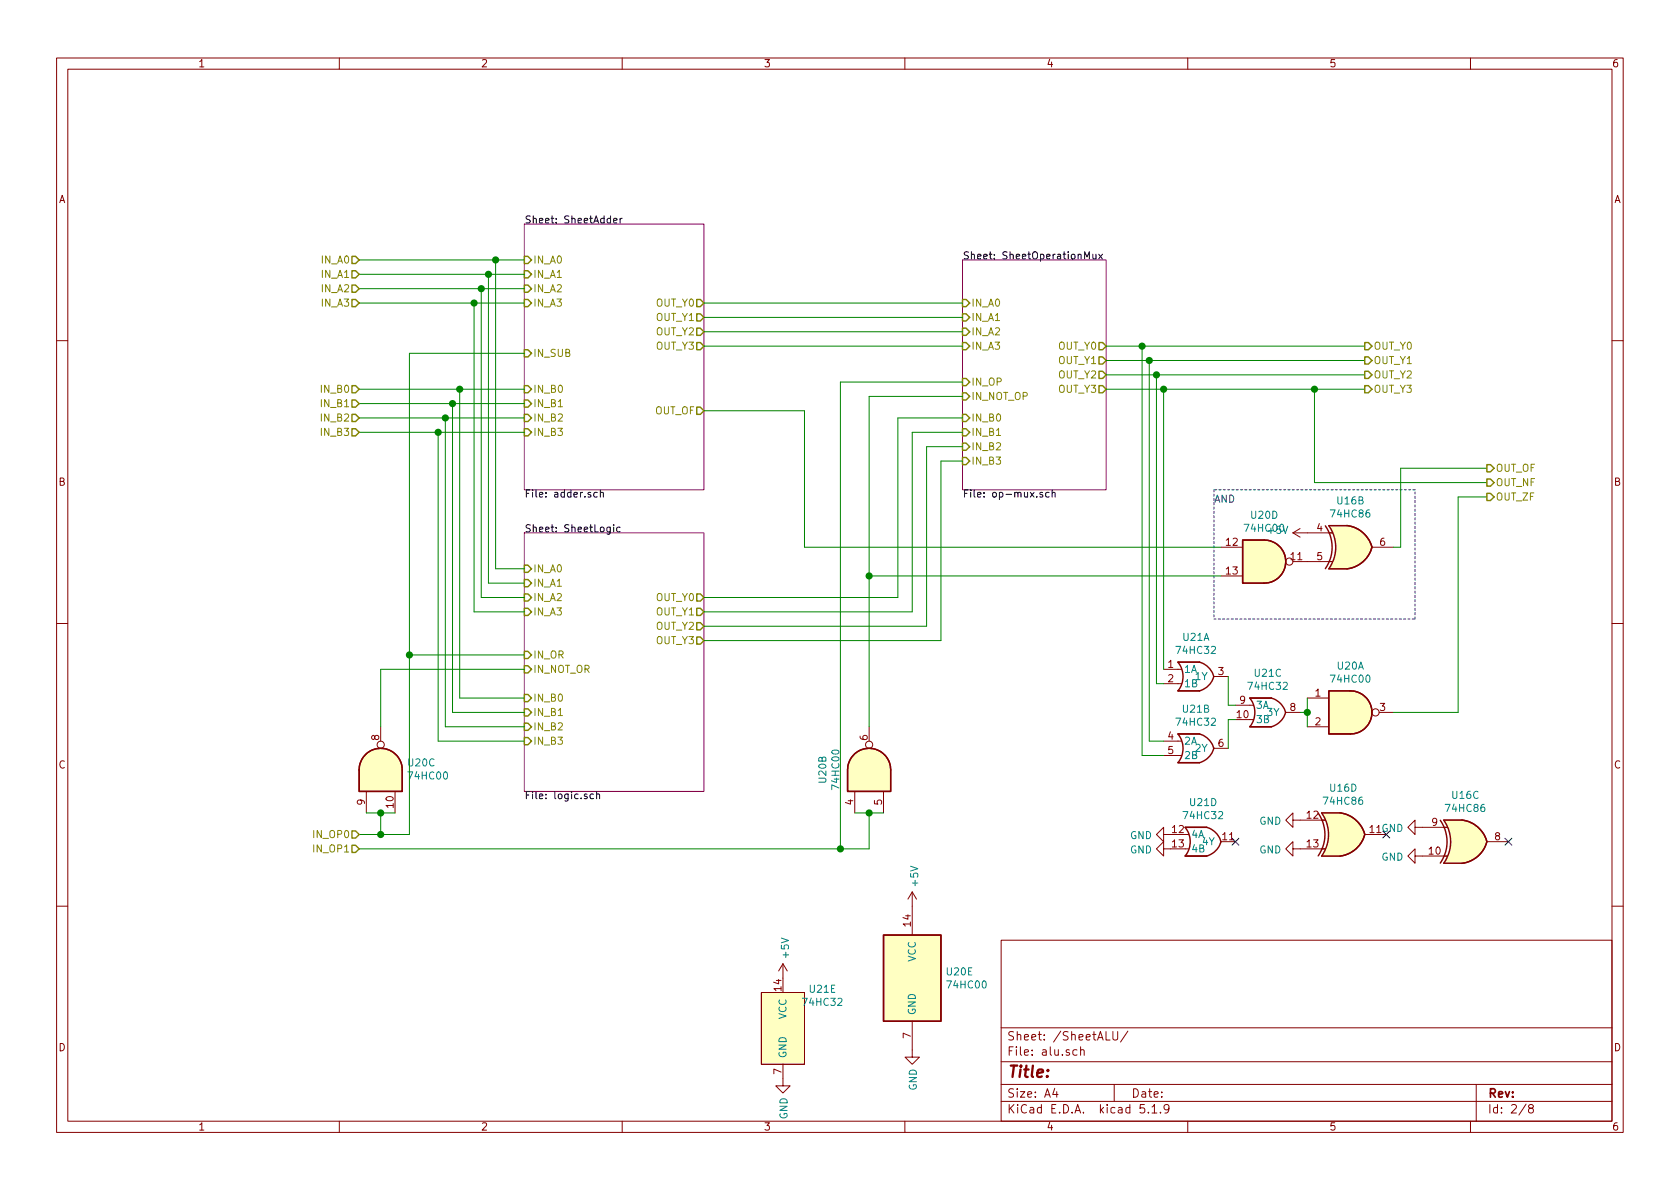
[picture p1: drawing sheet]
EESchema Schematic File Version 4
EELAYER 30 0
EELAYER END
$Descr A4 11693 8268
encoding utf-8
Sheet 2 8
Title ""
Date ""
Rev ""
Comp ""
Comment1 ""
Comment2 ""
Comment3 ""
Comment4 ""
$EndDescr
$Sheet
S 3650 1550 1250 1850
U 600A5215
F0 "SheetAdder" 50
F1 "adder.sch" 50
F2 "IN_A0" I L 3650 1800 50 
F3 "IN_A1" I L 3650 1900 50 
F4 "IN_A2" I L 3650 2000 50 
F5 "IN_A3" I L 3650 2100 50 
F6 "IN_SUB" I L 3650 2450 50 
F7 "IN_B0" I L 3650 2700 50 
F8 "IN_B1" I L 3650 2800 50 
F9 "IN_B2" I L 3650 2900 50 
F10 "IN_B3" I L 3650 3000 50 
F11 "OUT_Y0" O R 4900 2100 50 
F12 "OUT_Y1" O R 4900 2200 50 
F13 "OUT_Y2" O R 4900 2300 50 
F14 "OUT_Y3" O R 4900 2400 50 
F15 "OUT_OF" O R 4900 2850 50 
$EndSheet
$Sheet
S 6700 1800 1000 1600
U 600D6CED
F0 "SheetOperationMux" 50
F1 "op-mux.sch" 50
F2 "IN_A0" I L 6700 2100 50 
F3 "IN_A1" I L 6700 2200 50 
F4 "IN_A2" I L 6700 2300 50 
F5 "IN_A3" I L 6700 2400 50 
F6 "IN_B0" I L 6700 2900 50 
F7 "IN_B1" I L 6700 3000 50 
F8 "IN_B2" I L 6700 3100 50 
F9 "IN_B3" I L 6700 3200 50 
F10 "IN_OP" I L 6700 2650 50 
F11 "OUT_Y0" O R 7700 2400 50 
F12 "OUT_Y1" O R 7700 2500 50 
F13 "OUT_Y2" O R 7700 2600 50 
F14 "OUT_Y3" O R 7700 2700 50 
F15 "IN_NOT_OP" I L 6700 2750 50 
$EndSheet
Wire Wire Line
	4900 2100 6700 2100
Wire Wire Line
	4900 2200 6700 2200
Wire Wire Line
	4900 2300 6700 2300
Wire Wire Line
	4900 2400 6700 2400
Wire Wire Line
	4900 4450 6550 4450
Wire Wire Line
	6550 4450 6550 3200
Wire Wire Line
	6550 3200 6700 3200
Wire Wire Line
	4900 4350 6450 4350
Wire Wire Line
	6450 4350 6450 3100
Wire Wire Line
	6450 3100 6700 3100
Wire Wire Line
	4900 4250 6350 4250
Wire Wire Line
	6350 4250 6350 3000
Wire Wire Line
	6350 3000 6700 3000
Wire Wire Line
	4900 4150 6250 4150
Wire Wire Line
	6250 4150 6250 2900
Wire Wire Line
	6250 2900 6700 2900
Text HLabel 2500 1800 0    50   Input ~ 0
IN_A0
Text HLabel 2500 2700 0    50   Input ~ 0
IN_B0
Text HLabel 2500 1900 0    50   Input ~ 0
IN_A1
Text HLabel 2500 2000 0    50   Input ~ 0
IN_A2
Text HLabel 2500 2100 0    50   Input ~ 0
IN_A3
Text HLabel 2500 2800 0    50   Input ~ 0
IN_B1
Text HLabel 2500 2900 0    50   Input ~ 0
IN_B2
Text HLabel 2500 3000 0    50   Input ~ 0
IN_B3
Wire Wire Line
	2500 1800 3450 1800
Wire Wire Line
	2500 1900 3400 1900
Wire Wire Line
	3650 2000 3350 2000
Wire Wire Line
	2500 2100 3300 2100
Wire Wire Line
	3650 2700 3200 2700
Wire Wire Line
	2500 2800 3150 2800
Wire Wire Line
	3650 2900 3100 2900
Wire Wire Line
	2500 3000 3050 3000
Wire Wire Line
	3650 3950 3450 3950
Wire Wire Line
	3450 3950 3450 1800
Connection ~ 3450 1800
Wire Wire Line
	3450 1800 3650 1800
Wire Wire Line
	3400 1900 3400 4050
Wire Wire Line
	3400 4050 3650 4050
Connection ~ 3400 1900
Wire Wire Line
	3400 1900 3650 1900
Wire Wire Line
	3650 4150 3350 4150
Wire Wire Line
	3350 4150 3350 2000
Connection ~ 3350 2000
Wire Wire Line
	3350 2000 2500 2000
Wire Wire Line
	3300 2100 3300 4250
Wire Wire Line
	3300 4250 3650 4250
Connection ~ 3300 2100
Wire Wire Line
	3300 2100 3650 2100
Wire Wire Line
	3650 4850 3200 4850
Wire Wire Line
	3200 4850 3200 2700
Connection ~ 3200 2700
Wire Wire Line
	3200 2700 2500 2700
Wire Wire Line
	3150 2800 3150 4950
Wire Wire Line
	3150 4950 3650 4950
Connection ~ 3150 2800
Wire Wire Line
	3150 2800 3650 2800
Wire Wire Line
	3650 5050 3100 5050
Wire Wire Line
	3100 5050 3100 2900
Connection ~ 3100 2900
Wire Wire Line
	3100 2900 2500 2900
Wire Wire Line
	3050 3000 3050 5150
Wire Wire Line
	3050 5150 3650 5150
Connection ~ 3050 3000
Wire Wire Line
	3050 3000 3650 3000
Text HLabel 2500 5900 0    50   Input ~ 0
IN_OP1
Wire Wire Line
	2500 5900 5850 5900
Wire Wire Line
	5850 2650 6700 2650
Wire Wire Line
	2850 2450 3650 2450
Wire Wire Line
	3650 4550 2850 4550
Wire Wire Line
	2850 4550 2850 2450
Wire Wire Line
	7700 2400 7950 2400
Wire Wire Line
	7700 2500 8000 2500
Wire Wire Line
	7700 2600 8050 2600
Wire Wire Line
	7700 2700 8100 2700
Text HLabel 9500 2400 2    50   Output ~ 0
OUT_Y0
Text HLabel 9500 2500 2    50   Output ~ 0
OUT_Y1
Text HLabel 9500 2600 2    50   Output ~ 0
OUT_Y2
Text HLabel 9500 2700 2    50   Output ~ 0
OUT_Y3
Text HLabel 10350 3250 2    50   Output ~ 0
OUT_OF
Text HLabel 10350 3350 2    50   Output ~ 0
OUT_NF
Text HLabel 10350 3450 2    50   Output ~ 0
OUT_ZF
$Comp
L PB170:74HC32 U?
U 1 1
P 8350 4700
AR Path="/5FEB4D4D/601578DD" Ref="U?"  Part="1" 
AR Path="/600A4AF3/600A5215/601578DD" Ref="U?"  Part="4" 
AR Path="/600A4AF3/601578DD" Ref="U21"  Part="1" 
F 0 "U21" H 8325 4975 50  0000 C CNN
F 1 "74HC32" H 8325 4884 50  0000 C CNN
F 2 "Package_SO:SOIC-14_3.9x8.7mm_P1.27mm" H 7800 4900 50  0001 C CNN
F 3 "https://datasheet.lcsc.com/szlcsc/Nexperia-74HC32D-653_C5632.pdf" H 7800 4900 50  0001 C CNN
F 4 "C5632" H 8350 4700 50  0001 C CNN "LCSC"
	1    8350 4700
	1    0    0    -1  
$EndComp
$Comp
L PB170:74HC32 U?
U 3 1
P 8850 4950
AR Path="/5FEB4D4D/60158F2A" Ref="U?"  Part="1" 
AR Path="/600A4AF3/600A5215/60158F2A" Ref="U?"  Part="4" 
AR Path="/600A4AF3/60158F2A" Ref="U21"  Part="3" 
F 0 "U21" H 8825 5225 50  0000 C CNN
F 1 "74HC32" H 8825 5134 50  0000 C CNN
F 2 "Package_SO:SOIC-14_3.9x8.7mm_P1.27mm" H 8300 5150 50  0001 C CNN
F 3 "https://datasheet.lcsc.com/szlcsc/Nexperia-74HC32D-653_C5632.pdf" H 8300 5150 50  0001 C CNN
F 4 "C5632" H 8850 4950 50  0001 C CNN "LCSC"
	3    8850 4950
	1    0    0    -1  
$EndComp
$Comp
L PB170:74HC32 U?
U 2 1
P 8350 5200
AR Path="/5FEB4D4D/60159879" Ref="U?"  Part="1" 
AR Path="/600A4AF3/600A5215/60159879" Ref="U?"  Part="4" 
AR Path="/600A4AF3/60159879" Ref="U21"  Part="2" 
F 0 "U21" H 8325 5475 50  0000 C CNN
F 1 "74HC32" H 8325 5384 50  0000 C CNN
F 2 "Package_SO:SOIC-14_3.9x8.7mm_P1.27mm" H 7800 5400 50  0001 C CNN
F 3 "https://datasheet.lcsc.com/szlcsc/Nexperia-74HC32D-653_C5632.pdf" H 7800 5400 50  0001 C CNN
F 4 "C5632" H 8350 5200 50  0001 C CNN "LCSC"
	2    8350 5200
	1    0    0    -1  
$EndComp
Wire Wire Line
	8550 4700 8550 4900
Wire Wire Line
	8550 4900 8600 4900
Wire Wire Line
	8550 5200 8550 5000
Wire Wire Line
	8550 5000 8600 5000
$Comp
L PB170:74HC32 U?
U 5 1
P 5750 7150
AR Path="/5FEB4D4D/601666B3" Ref="U?"  Part="1" 
AR Path="/600A4AF3/600A5215/601666B3" Ref="U?"  Part="4" 
AR Path="/600A4AF3/601666B3" Ref="U21"  Part="5" 
F 0 "U21" H 5725 7425 50  0000 C CNN
F 1 "74HC32" H 5725 7334 50  0000 C CNN
F 2 "Package_SO:SOIC-14_3.9x8.7mm_P1.27mm" H 5200 7350 50  0001 C CNN
F 3 "https://datasheet.lcsc.com/szlcsc/Nexperia-74HC32D-653_C5632.pdf" H 5200 7350 50  0001 C CNN
F 4 "C5632" H 5750 7150 50  0001 C CNN "LCSC"
	5    5750 7150
	1    0    0    -1  
$EndComp
$Comp
L 74xx:74HC00 U?
U 1 1
P 9400 4950
AR Path="/5FEB4D4D/601C1314" Ref="U?"  Part="4" 
AR Path="/600A4AF3/601C1314" Ref="U20"  Part="1" 
F 0 "U20" H 9400 5275 50  0000 C CNN
F 1 "74HC00" H 9400 5184 50  0000 C CNN
F 2 "Package_SO:TSSOP-14_4.4x5mm_P0.65mm" H 9400 4950 50  0001 C CNN
F 3 "http://www.ti.com/lit/gpn/sn74hc00" H 9400 4950 50  0001 C CNN
F 4 "C6807" H 9400 4950 50  0001 C CNN "LCSC"
	1    9400 4950
	1    0    0    -1  
$EndComp
Wire Wire Line
	9050 4950 9100 4950
Wire Wire Line
	9100 4950 9100 4850
Wire Wire Line
	9100 4950 9100 5050
Connection ~ 9100 4950
Wire Wire Line
	9700 4950 10150 4950
Wire Wire Line
	10150 4950 10150 3450
Wire Wire Line
	10150 3450 10350 3450
Wire Wire Line
	10350 3350 9150 3350
Wire Wire Line
	9150 3350 9150 2700
Connection ~ 9150 2700
Wire Wire Line
	9150 2700 9500 2700
Wire Wire Line
	4900 2850 5600 2850
Wire Wire Line
	10350 3250 9750 3250
Wire Wire Line
	8100 4650 8100 2700
Connection ~ 8100 2700
Wire Wire Line
	8100 2700 9150 2700
Wire Wire Line
	8050 2600 8050 4750
Wire Wire Line
	8050 4750 8100 4750
Connection ~ 8050 2600
Wire Wire Line
	8050 2600 9500 2600
Wire Wire Line
	8000 2500 8000 5150
Wire Wire Line
	8000 5150 8100 5150
Connection ~ 8000 2500
Wire Wire Line
	8000 2500 9500 2500
Wire Wire Line
	8100 5250 7950 5250
Wire Wire Line
	7950 5250 7950 2400
Connection ~ 7950 2400
Wire Wire Line
	7950 2400 9500 2400
Connection ~ 2850 4550
Text HLabel 2500 5800 0    50   Input ~ 0
IN_OP0
Wire Wire Line
	2850 5800 2850 4550
$Comp
L power:+5V #PWR?
U 1 1
P 5450 6800
AR Path="/602F79FD" Ref="#PWR?"  Part="1" 
AR Path="/5FEB4D4D/602F79FD" Ref="#PWR?"  Part="1" 
AR Path="/600A4AF3/600A5215/602F79FD" Ref="#PWR?"  Part="1" 
AR Path="/600A4AF3/602F79FD" Ref="#PWR0105"  Part="1" 
F 0 "#PWR0105" H 5450 6650 50  0001 C CNN
F 1 "+5V" V 5465 6928 50  0000 L CNN
F 2 "" H 5450 6800 50  0001 C CNN
F 3 "" H 5450 6800 50  0001 C CNN
	1    5450 6800
	1    0    0    -1  
$EndComp
$Comp
L power:+5V #PWR?
U 1 1
P 6350 6300
AR Path="/602F80E1" Ref="#PWR?"  Part="1" 
AR Path="/5FEB4D4D/602F80E1" Ref="#PWR?"  Part="1" 
AR Path="/600A4AF3/600A5215/602F80E1" Ref="#PWR?"  Part="1" 
AR Path="/600A4AF3/602F80E1" Ref="#PWR0108"  Part="1" 
F 0 "#PWR0108" H 6350 6150 50  0001 C CNN
F 1 "+5V" V 6365 6428 50  0000 L CNN
F 2 "" H 6350 6300 50  0001 C CNN
F 3 "" H 6350 6300 50  0001 C CNN
	1    6350 6300
	1    0    0    -1  
$EndComp
$Comp
L power:GND #PWR?
U 1 1
P 5450 7500
AR Path="/602F92D6" Ref="#PWR?"  Part="1" 
AR Path="/5FEB4D4D/602F92D6" Ref="#PWR?"  Part="1" 
AR Path="/600A4AF3/600A5215/602F92D6" Ref="#PWR?"  Part="1" 
AR Path="/600A4AF3/602F92D6" Ref="#PWR0110"  Part="1" 
F 0 "#PWR0110" H 5450 7250 50  0001 C CNN
F 1 "GND" V 5455 7372 50  0000 R CNN
F 2 "" H 5450 7500 50  0001 C CNN
F 3 "" H 5450 7500 50  0001 C CNN
	1    5450 7500
	1    0    0    -1  
$EndComp
$Sheet
S 3650 3700 1250 1800
U 600D523C
F0 "SheetLogic" 50
F1 "logic.sch" 50
F2 "IN_A0" I L 3650 3950 50 
F3 "IN_A1" I L 3650 4050 50 
F4 "IN_A2" I L 3650 4150 50 
F5 "IN_A3" I L 3650 4250 50 
F6 "IN_B0" I L 3650 4850 50 
F7 "IN_B1" I L 3650 4950 50 
F8 "IN_B2" I L 3650 5050 50 
F9 "IN_B3" I L 3650 5150 50 
F10 "IN_OR" I L 3650 4550 50 
F11 "OUT_Y0" O R 4900 4150 50 
F12 "OUT_Y1" O R 4900 4250 50 
F13 "OUT_Y2" O R 4900 4350 50 
F14 "OUT_Y3" O R 4900 4450 50 
F15 "IN_NOT_OR" I L 3650 4650 50 
$EndSheet
Wire Wire Line
	2650 4650 3650 4650
$Comp
L power:GND #PWR?
U 1 1
P 6350 7300
AR Path="/602F97D5" Ref="#PWR?"  Part="1" 
AR Path="/5FEB4D4D/602F97D5" Ref="#PWR?"  Part="1" 
AR Path="/600A4AF3/600A5215/602F97D5" Ref="#PWR?"  Part="1" 
AR Path="/600A4AF3/602F97D5" Ref="#PWR0111"  Part="1" 
F 0 "#PWR0111" H 6350 7050 50  0001 C CNN
F 1 "GND" V 6355 7172 50  0000 R CNN
F 2 "" H 6350 7300 50  0001 C CNN
F 3 "" H 6350 7300 50  0001 C CNN
	1    6350 7300
	1    0    0    -1  
$EndComp
Wire Wire Line
	5850 2650 5850 5900
Connection ~ 5850 5900
Wire Wire Line
	2500 5800 2650 5800
Wire Wire Line
	2550 5650 2650 5650
Wire Wire Line
	2650 5650 2650 5800
Connection ~ 2650 5650
Wire Wire Line
	2650 5650 2750 5650
Connection ~ 2650 5800
Wire Wire Line
	2650 5800 2850 5800
$Comp
L 74xx:74HC00 U?
U 5 1
P 6350 6800
AR Path="/5FEB4D4D/601C131B" Ref="U?"  Part="5" 
AR Path="/600A4AF3/601C131B" Ref="U20"  Part="5" 
F 0 "U20" H 6580 6846 50  0000 L CNN
F 1 "74HC00" H 6580 6755 50  0000 L CNN
F 2 "Package_SO:TSSOP-14_4.4x5mm_P0.65mm" H 6350 6800 50  0001 C CNN
F 3 "http://www.ti.com/lit/gpn/sn74hc00" H 6350 6800 50  0001 C CNN
F 4 "C6807" H 6350 6800 50  0001 C CNN "LCSC"
	5    6350 6800
	1    0    0    -1  
$EndComp
Wire Wire Line
	6050 5900 5850 5900
Wire Wire Line
	6050 5650 6150 5650
Connection ~ 6050 5650
Wire Wire Line
	6050 5650 6050 5900
Wire Wire Line
	5950 5650 6050 5650
$Comp
L 74xx:74HC00 U?
U 2 1
P 6050 5350
AR Path="/5FEB4D4D/601C1306" Ref="U?"  Part="2" 
AR Path="/600A4AF3/601C1306" Ref="U20"  Part="2" 
F 0 "U20" H 6050 5675 50  0000 C CNN
F 1 "74HC00" H 6050 5584 50  0000 C CNN
F 2 "Package_SO:TSSOP-14_4.4x5mm_P0.65mm" H 6050 5350 50  0001 C CNN
F 3 "http://www.ti.com/lit/gpn/sn74hc00" H 6050 5350 50  0001 C CNN
F 4 "C6807" H 6050 5350 50  0001 C CNN "LCSC"
	2    6050 5350
	0    -1   -1   0   
$EndComp
Wire Wire Line
	6050 2750 6700 2750
Wire Wire Line
	2650 4650 2650 5050
$Comp
L 74xx:74HC00 U20
U 3 1
P 2650 5350
F 0 "U20" V 2696 5170 50  0000 R CNN
F 1 "74HC00" V 2605 5170 50  0000 R CNN
F 2 "Package_SO:TSSOP-14_4.4x5mm_P0.65mm" H 2650 5350 50  0001 C CNN
F 3 "http://www.ti.com/lit/gpn/sn74hc00" H 2650 5350 50  0001 C CNN
F 4 "C6807" V 2650 5350 50  0001 C CNN "LCSC"
	3    2650 5350
	0    -1   -1   0   
$EndComp
$Comp
L 74xx:74HC00 U20
U 4 1
P 8800 3900
F 0 "U20" H 8800 4225 50  0000 C CNN
F 1 "74HC00" H 8800 4134 50  0000 C CNN
F 2 "Package_SO:TSSOP-14_4.4x5mm_P0.65mm" H 8800 3900 50  0001 C CNN
F 3 "http://www.ti.com/lit/gpn/sn74hc00" H 8800 3900 50  0001 C CNN
F 4 "C6807" H 8800 3900 50  0001 C CNN "LCSC"
	4    8800 3900
	1    0    0    -1  
$EndComp
$Comp
L power:+5V #PWR?
U 1 1
P 9100 3700
AR Path="/602768A6" Ref="#PWR?"  Part="1" 
AR Path="/5FEB4D4D/602768A6" Ref="#PWR?"  Part="1" 
AR Path="/600A4AF3/600A5215/602768A6" Ref="#PWR?"  Part="1" 
AR Path="/600A4AF3/602768A6" Ref="#PWR0104"  Part="1" 
F 0 "#PWR0104" H 9100 3550 50  0001 C CNN
F 1 "+5V" V 9115 3828 50  0000 L CNN
F 2 "" H 9100 3700 50  0001 C CNN
F 3 "" H 9100 3700 50  0001 C CNN
	1    9100 3700
	0    -1   -1   0   
$EndComp
Wire Wire Line
	5600 2850 5600 3800
Wire Wire Line
	8500 4000 6050 4000
Connection ~ 6050 4000
Wire Wire Line
	6050 4000 6050 5050
Wire Wire Line
	6050 2750 6050 4000
Wire Wire Line
	8500 3800 5600 3800
Wire Wire Line
	9700 3800 9750 3800
Wire Wire Line
	9750 3800 9750 3250
Wire Notes Line
	8450 4300 9850 4300
Wire Notes Line
	9850 4300 9850 3400
Wire Notes Line
	9850 3400 8450 3400
Wire Notes Line
	8450 3400 8450 4300
Text Notes 8450 3500 0    50   ~ 0
AND
NoConn ~ 8600 5850
$Comp
L 74xx:74HC86 U?
U 3 1
P 10200 5850
AR Path="/5FEB4D4D/60302642" Ref="U?"  Part="2" 
AR Path="/600A4AF3/600A5215/60302642" Ref="U?"  Part="1" 
AR Path="/600A4AF3/60302642" Ref="U16"  Part="3" 
F 0 "U16" H 10200 6175 50  0000 C CNN
F 1 "74HC86" H 10200 6084 50  0000 C CNN
F 2 "Package_SO:TSSOP-14_4.4x5mm_P0.65mm" H 10200 5850 50  0001 C CNN
F 3 "https://datasheet.lcsc.com/szlcsc/Texas-Instruments-TI-SN74AHC86PWR_C117522.pdf" H 10200 5850 50  0001 C CNN
F 4 "C117522" H 10200 5850 50  0001 C CNN "LCSC"
	3    10200 5850
	1    0    0    -1  
$EndComp
NoConn ~ 10500 5850
$Comp
L 74xx:74HC86 U?
U 4 1
P 9350 5800
AR Path="/5FEB4D4D/6032D615" Ref="U?"  Part="2" 
AR Path="/600A4AF3/600A5215/6032D615" Ref="U?"  Part="1" 
AR Path="/600A4AF3/6032D615" Ref="U16"  Part="4" 
F 0 "U16" H 9350 6125 50  0000 C CNN
F 1 "74HC86" H 9350 6034 50  0000 C CNN
F 2 "Package_SO:TSSOP-14_4.4x5mm_P0.65mm" H 9350 5800 50  0001 C CNN
F 3 "https://datasheet.lcsc.com/szlcsc/Texas-Instruments-TI-SN74AHC86PWR_C117522.pdf" H 9350 5800 50  0001 C CNN
F 4 "C117522" H 9350 5800 50  0001 C CNN "LCSC"
	4    9350 5800
	1    0    0    -1  
$EndComp
NoConn ~ 9650 5800
$Comp
L 74xx:74HC86 U?
U 2 1
P 9400 3800
AR Path="/5FEB4D4D/603622C0" Ref="U?"  Part="2" 
AR Path="/600A4AF3/600A5215/603622C0" Ref="U?"  Part="1" 
AR Path="/600A4AF3/603622C0" Ref="U16"  Part="2" 
F 0 "U16" H 9400 4125 50  0000 C CNN
F 1 "74HC86" H 9400 4034 50  0000 C CNN
F 2 "Package_SO:TSSOP-14_4.4x5mm_P0.65mm" H 9400 3800 50  0001 C CNN
F 3 "https://datasheet.lcsc.com/szlcsc/Texas-Instruments-TI-SN74AHC86PWR_C117522.pdf" H 9400 3800 50  0001 C CNN
F 4 "C117522" H 9400 3800 50  0001 C CNN "LCSC"
	2    9400 3800
	1    0    0    -1  
$EndComp
$Comp
L PB170:74HC32 U?
U 4 1
P 8400 5850
AR Path="/5FEB4D4D/602AE295" Ref="U?"  Part="1" 
AR Path="/600A4AF3/600A5215/602AE295" Ref="U?"  Part="4" 
AR Path="/600A4AF3/602AE295" Ref="U21"  Part="4" 
F 0 "U21" H 8375 6125 50  0000 C CNN
F 1 "74HC32" H 8375 6034 50  0000 C CNN
F 2 "Package_SO:SOIC-14_3.9x8.7mm_P1.27mm" H 7850 6050 50  0001 C CNN
F 3 "https://datasheet.lcsc.com/szlcsc/Nexperia-74HC32D-653_C5632.pdf" H 7850 6050 50  0001 C CNN
F 4 "C5632" H 8400 5850 50  0001 C CNN "LCSC"
	4    8400 5850
	1    0    0    -1  
$EndComp
$Comp
L power:GND #PWR?
U 1 1
P 8150 5900
AR Path="/602DB418" Ref="#PWR?"  Part="1" 
AR Path="/5FEB4D4D/602DB418" Ref="#PWR?"  Part="1" 
AR Path="/600A4AF3/600A5215/602DB418" Ref="#PWR?"  Part="1" 
AR Path="/600A4AF3/602DB418" Ref="#PWR?"  Part="1" 
F 0 "#PWR?" H 8150 5650 50  0001 C CNN
F 1 "GND" V 8155 5772 50  0000 R CNN
F 2 "" H 8150 5900 50  0001 C CNN
F 3 "" H 8150 5900 50  0001 C CNN
	1    8150 5900
	0    1    1    0   
$EndComp
$Comp
L power:GND #PWR?
U 1 1
P 8150 5800
AR Path="/6033FF71" Ref="#PWR?"  Part="1" 
AR Path="/5FEB4D4D/6033FF71" Ref="#PWR?"  Part="1" 
AR Path="/600A4AF3/600A5215/6033FF71" Ref="#PWR?"  Part="1" 
AR Path="/600A4AF3/6033FF71" Ref="#PWR?"  Part="1" 
F 0 "#PWR?" H 8150 5550 50  0001 C CNN
F 1 "GND" V 8155 5672 50  0000 R CNN
F 2 "" H 8150 5800 50  0001 C CNN
F 3 "" H 8150 5800 50  0001 C CNN
	1    8150 5800
	0    1    1    0   
$EndComp
$Comp
L power:GND #PWR?
U 1 1
P 9050 5700
AR Path="/603764BA" Ref="#PWR?"  Part="1" 
AR Path="/5FEB4D4D/603764BA" Ref="#PWR?"  Part="1" 
AR Path="/600A4AF3/600A5215/603764BA" Ref="#PWR?"  Part="1" 
AR Path="/600A4AF3/603764BA" Ref="#PWR?"  Part="1" 
F 0 "#PWR?" H 9050 5450 50  0001 C CNN
F 1 "GND" V 9055 5572 50  0000 R CNN
F 2 "" H 9050 5700 50  0001 C CNN
F 3 "" H 9050 5700 50  0001 C CNN
	1    9050 5700
	0    1    1    0   
$EndComp
$Comp
L power:GND #PWR?
U 1 1
P 9050 5900
AR Path="/6037A523" Ref="#PWR?"  Part="1" 
AR Path="/5FEB4D4D/6037A523" Ref="#PWR?"  Part="1" 
AR Path="/600A4AF3/600A5215/6037A523" Ref="#PWR?"  Part="1" 
AR Path="/600A4AF3/6037A523" Ref="#PWR?"  Part="1" 
F 0 "#PWR?" H 9050 5650 50  0001 C CNN
F 1 "GND" V 9055 5772 50  0000 R CNN
F 2 "" H 9050 5900 50  0001 C CNN
F 3 "" H 9050 5900 50  0001 C CNN
	1    9050 5900
	0    1    1    0   
$EndComp
$Comp
L power:GND #PWR?
U 1 1
P 9900 5950
AR Path="/603A832C" Ref="#PWR?"  Part="1" 
AR Path="/5FEB4D4D/603A832C" Ref="#PWR?"  Part="1" 
AR Path="/600A4AF3/600A5215/603A832C" Ref="#PWR?"  Part="1" 
AR Path="/600A4AF3/603A832C" Ref="#PWR?"  Part="1" 
F 0 "#PWR?" H 9900 5700 50  0001 C CNN
F 1 "GND" V 9905 5822 50  0000 R CNN
F 2 "" H 9900 5950 50  0001 C CNN
F 3 "" H 9900 5950 50  0001 C CNN
	1    9900 5950
	0    1    1    0   
$EndComp
$Comp
L power:GND #PWR?
U 1 1
P 9900 5750
AR Path="/603AC342" Ref="#PWR?"  Part="1" 
AR Path="/5FEB4D4D/603AC342" Ref="#PWR?"  Part="1" 
AR Path="/600A4AF3/600A5215/603AC342" Ref="#PWR?"  Part="1" 
AR Path="/600A4AF3/603AC342" Ref="#PWR?"  Part="1" 
F 0 "#PWR?" H 9900 5500 50  0001 C CNN
F 1 "GND" V 9905 5622 50  0000 R CNN
F 2 "" H 9900 5750 50  0001 C CNN
F 3 "" H 9900 5750 50  0001 C CNN
	1    9900 5750
	0    1    1    0   
$EndComp
$EndSCHEMATC
